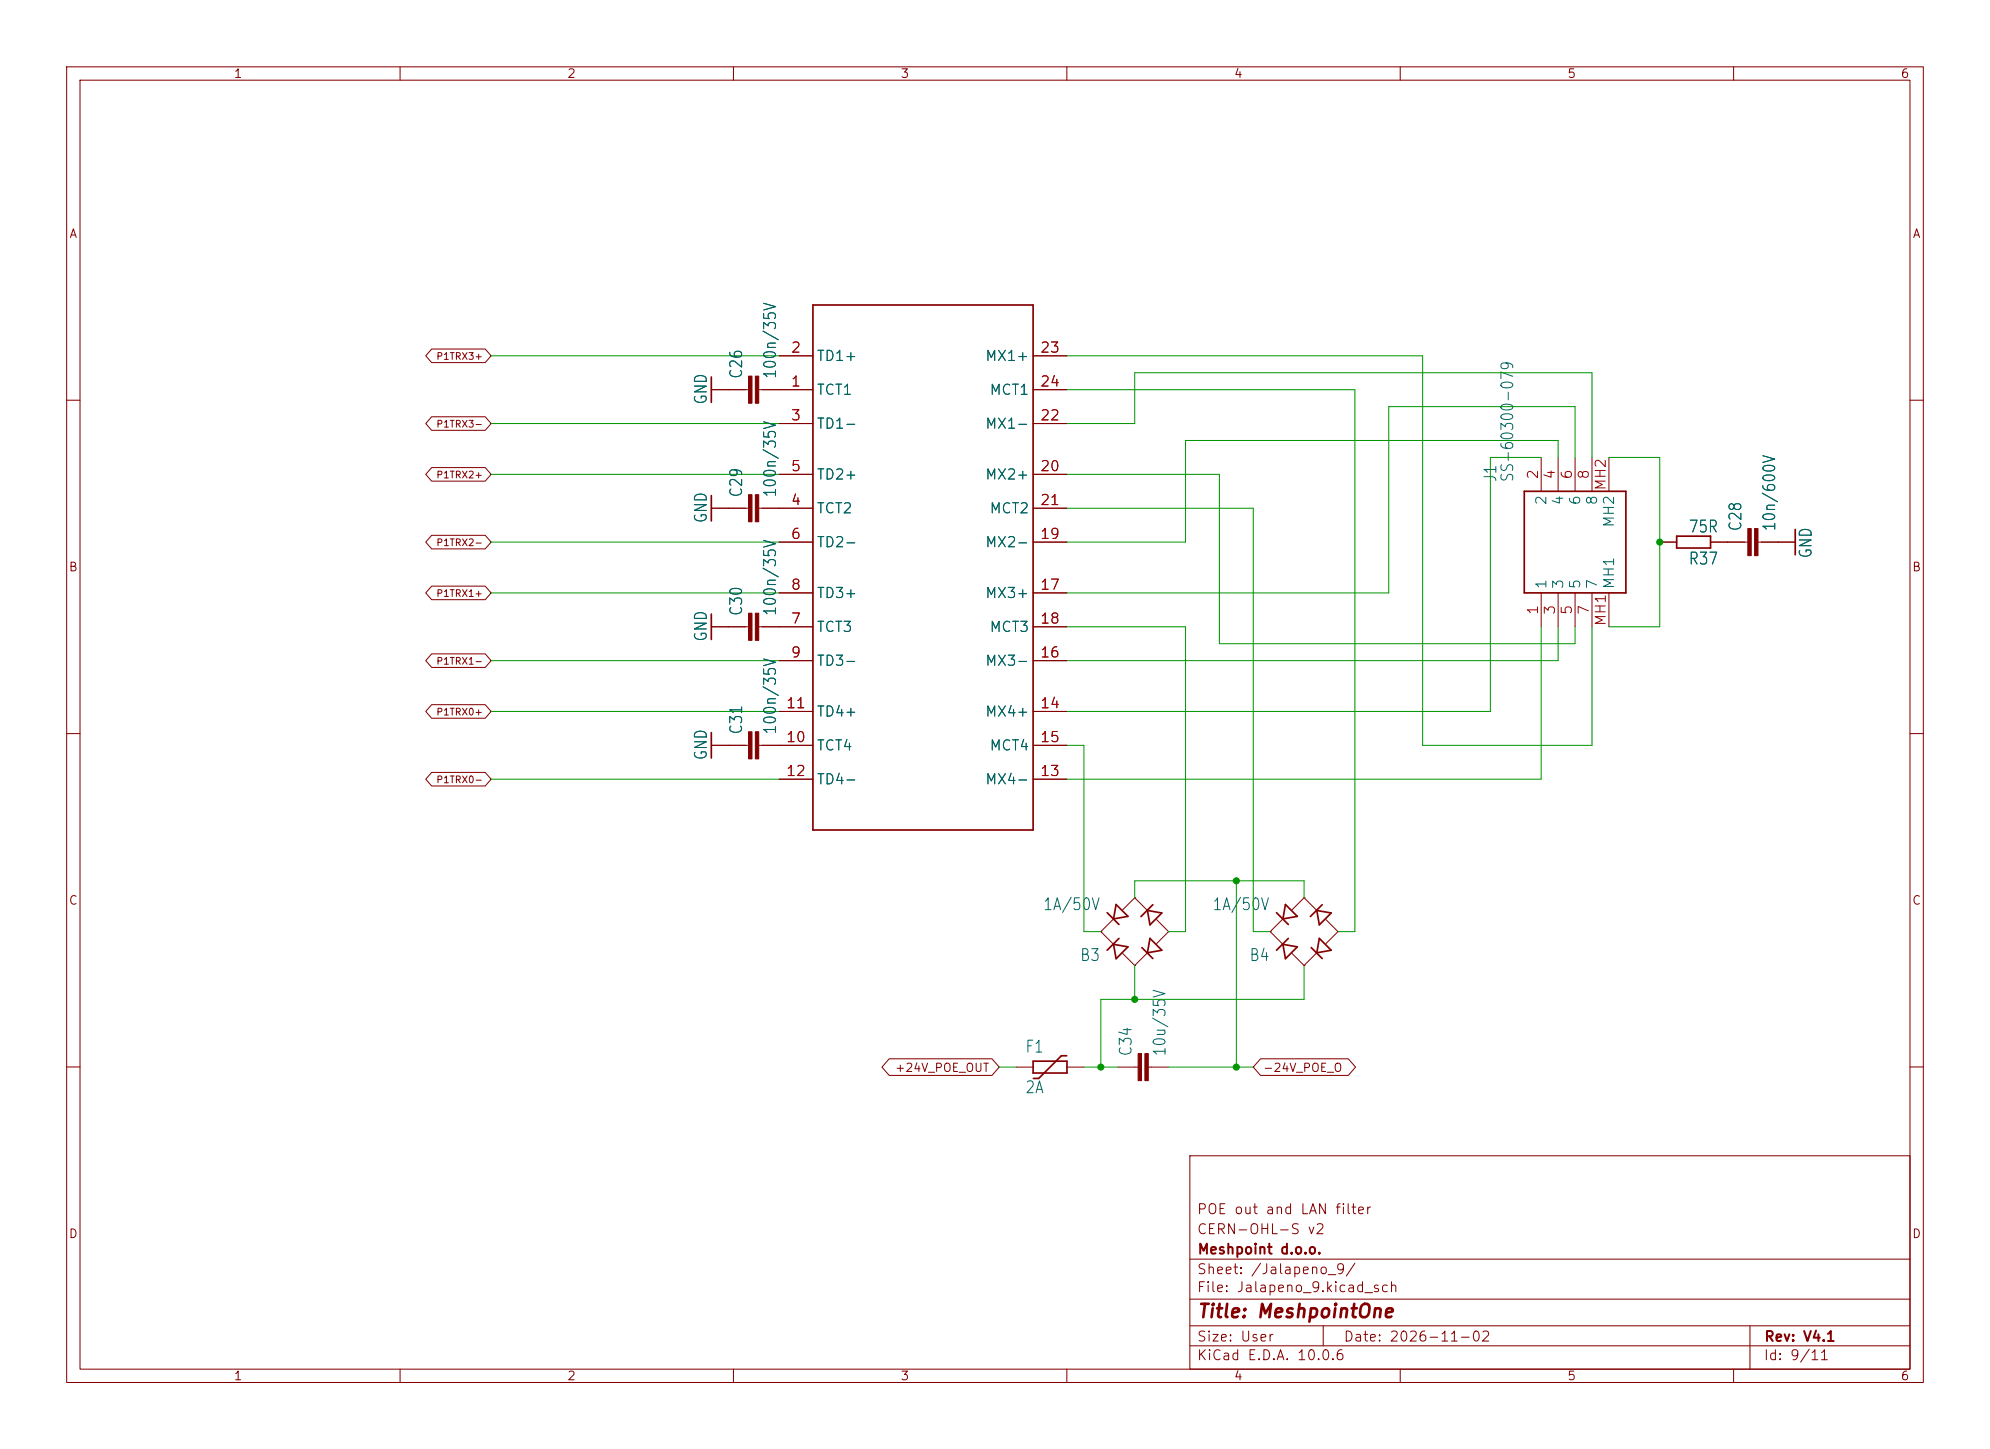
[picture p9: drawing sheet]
<svg xmlns="http://www.w3.org/2000/svg" width="298mm" height="217mm" viewBox="0 0 298 217" stroke-linecap="round" stroke-linejoin="round" font-family="sans-serif">
<g fill="none" stroke="#840000" stroke-width=".15">
<path d="M10 10h278.4v197.3h-278.4zM12 12h274.5v193.3h-274.5zM60 10v2M110 10v2M160 10v2M210 10v2M260 10v2M64.7 52.3h8.1l.9 1.1-.9 1h-8.1l-.9-1zM106.7 58.4h5.6M113.8 58.4h8.1M116.8 53.4h5.1M154.9 58.4h5.1"/>
<path d="M154.9 53.4h5.1M10 60h2M64.7 70.1h8.1l.9 1-.9 1.1h-8.1l-.9-1.1zM64.7 62.5h8.1l.9 1-.9 1h-8.1l-.9-1zM106.7 76.2h5.6M113.8 76.2h8.1M116.8 63.5h5.1M116.8 71.1h5.1M154.9 76.2h5.1M154.9 63.5h5.1M154.9 71.1h5.1M231.1 68.6v5.1"/>
<path d="M233.7 68.6v5.1M236.2 68.6v5.1M238.8 68.6v5.1M241.3 68.6v5.1M286.5 60h1.9M64.7 98.1h8.1l.9 1-.9 1h-8.1l-.9-1zM64.7 80.3h8.1l.9 1-.9 1h-8.1l-.9-1zM64.7 87.9h8.1l.9 1-.9 1h-8.1l-.9-1zM106.7 94h5.6M113.8 94h8.1M116.8 81.3h5.1M116.8 88.9h5.1"/>
<path d="M116.8 99.1h5.1M154.9 94h5.1M154.9 81.3h5.1M154.9 88.9h5.1M154.9 99.1h5.1M231.1 88.9v5.1M233.7 88.9v5.1M236.2 88.9v5.1M238.8 88.9v5.1M241.3 88.9v5.1M248.9 81.3h2.6M256.5 81.3h5.6"/>
<path d="M263.7 81.3h5.5M10 110h2M64.7 115.8h8.1l.9 1.1-.9 1h-8.1l-.9-1zM64.7 105.7h8.1l.9 1-.9 1h-8.1l-.9-1zM106.7 111.8h5.6M113.8 111.8h8.1M116.8 106.7h5.1M116.8 116.9h5.1M154.9 111.8h5.1M154.9 106.7h5.1M154.9 116.9h5.1M286.5 110h1.9"/>
<path d="M165.1 139.7h.1M165.1 139.7l1.9 1.9M167 137.8l-1.9 1.9M170.2 134.6h.1M170.2 134.6l1.9 2M170.2 134.6l-1.8 1.8M173.5 137.9l1.8 1.8M175.3 139.7h.1M175.3 139.7l-1.8 1.8M190.5 139.7h.1M190.5 139.7l1.9 1.9M192.4 137.8l-1.9 1.9"/>
<path d="M195.6 134.6h.1M195.6 134.6l1.9 2M195.6 134.6l-1.8 1.8M198.9 137.9l1.8 1.8M200.7 139.7h.1M200.7 139.7l-1.8 1.8M133.4 158.8h15.4l1.1 1.2-1.1 1.3h-15.4l-1.1-1.3zM168.4 143l1.8 1.8M170.2 144.8h.1M172.1 142.9l-1.9 1.9M189 158.8h13.2l1.1 1.2-1.1 1.3h-13.2l-1-1.3zM193.8 143l1.8 1.8"/>
<path d="M195.6 144.8h.1M197.5 142.9l-1.9 1.9M10 160h2M152.4 160h2.5M160 160h2.6M167.6 160h3.1M172.2 160h3.1M178.4 173.3h108.1v32h-108.1zM286.5 160h1.9M178.4 198.8h108.1M178.4 194.8h108.1M178.4 188.8h108.1"/>
<path d="M198.4 198.8v3M262.5 198.8v6.5M60 205.3v2M110 205.3v2M160 205.3v2M178.4 201.8h108.1M210 205.3v2M260 205.3v2"/>
</g>
<g fill="#840000" stroke="#840000" stroke-width=".15">
<path d="M170.7 158h.5v4.1h-.5z"/>
<path d="M171.7 158h.5v4.1h-.5z"/>
<path d="M112.3 92h.5v4h-.5z"/>
<path d="M113.3 92h.5v4h-.5z"/>
<path d="M112.3 74.2h.5v4.1h-.5z"/>
<path d="M113.3 74.2h.5v4.1h-.5z"/>
<path d="M112.3 56.4h.5v4.1h-.5z"/>
<path d="M113.3 56.4h.5v4.1h-.5z"/>
<path d="M112.3 109.8h.5v4h-.5z"/>
<path d="M113.3 109.8h.5v4h-.5z"/>
<path d="M262.1 79.3h.5v4h-.5z"/>
<path d="M263.1 79.3h.6v4h-.6z"/>
</g>
<g fill="none" stroke="#840000" stroke-width=".25">
<path d="M106.7 56.5v3.9M121.9 45.7h33v78.8h-33zM106.7 74.3v3.8M228.6 73.7h15.2v15.2h-15.2zM269.2 79.4v3.8M106.7 92.1v3.8M251.5 80.4h5v1.8h-5zM106.7 109.9v3.8M166 136.9l1.8 1.8M167.4 135.7l1.8 1.7-2.2 .4zM172.1 136.6l2.1 .3-1.7 1.8zM172.9 135.7l-1.8 1.8"/>
<path d="M191.4 136.9l1.8 1.8M192.8 135.7l1.8 1.7-2.2 .4zM197.5 136.6l2.1 .3-1.7 1.8zM198.3 135.7l-1.8 1.8M154.9 159.2h5.1v1.7h-5.1zM160 158.3h-.8l-3.4 3.4h-.8M167 141.6l2.2 .4-1.8 1.8zM167.8 140.7l-1.8 1.8M171.2 142.1l1.7 1.7M172.5 140.7l1.7 1.8-2.1 .4zM192.4 141.6l2.2 .4-1.8 1.8zM193.2 140.7l-1.8 1.8"/>
<path d="M196.6 142.1l1.7 1.7M197.9 140.7l1.7 1.8-2.1 .4z"/>
</g>
<g fill="none" stroke="#009600" stroke-width=".15">
<path d="M73.7 53.4h43.1M160 53.4h53.4v58.4h25.4v-17.8M160 58.4h43.2v81.3h-2.5M73.7 63.5h43.1M73.7 71.1h43.1M160 63.5h10.2v-7.6h68.6v12.7M160 76.2h28v63.5h2.5M160 71.1h22.9v25.4h53.3v-2.5M231.1 68.6h-7.6v38.1h-63.5M233.7 68.6v-2.5h-55.9v15.2h-17.8M236.2 68.6v-7.6h-27.9v27.9h-48.3M241.3 68.6h7.6v25.4h-7.6"/>
<path d="M73.7 81.3h43.1M73.7 99.1h43.1M73.7 88.9h43.1M160 94h17.8v45.7h-2.5M231.1 94v22.9h-71.1M233.7 94v5.1h-73.7M73.7 116.9h43.1M73.7 106.7h43.1M160 111.8h2.6v27.9h2.5M170.2 134.6v-2.5h25.4v2.5M185.4 132.1v27.9M170.2 144.8v5.1"/>
<path d="M195.6 144.8v5.1h-30.5v10.1M149.9 160h2.5M162.6 160h5M175.3 160h12.7"/>
</g>
<g fill="#009600" stroke="#009600" stroke-width=".15">
<circle cx="248.9" cy="81.3" r=".46"/>
<circle cx="165.1" cy="160" r=".46"/>
<circle cx="185.4" cy="132.1" r=".46"/>
<circle cx="170.2" cy="149.9" r=".46"/>
<circle cx="185.4" cy="160" r=".46"/>
</g>
<text font-size="2" fill="#840000" x="179.4" y="198.2">Title: MeshpointOne</text>
<g font-size="1.8" fill="#006464">
<text x="111.8" y="56.9" transform="rotate(-90 111.8 56.9)">C26</text>
<text x="116.8" y="56.9" transform="rotate(-90 116.8 56.9)">100n/35V</text>
<text x="106.5" y="60.8" transform="rotate(-90 106.5 60.8)">GND</text>
<text x="111.8" y="74.7" transform="rotate(-90 111.8 74.7)">C29</text>
<text x="116.8" y="74.7" transform="rotate(-90 116.8 74.7)">100n/35V</text>
<text x="224.9" y="72.4" transform="rotate(-90 224.9 72.4)">J1</text>
<text x="227.4" y="72.4" transform="rotate(-90 227.4 72.4)">SS-60300-079</text>
<text x="106.5" y="78.6" transform="rotate(-90 106.5 78.6)">GND</text>
<text x="253.1" y="80.3">75R</text>
<text x="261.6" y="79.8" transform="rotate(-90 261.6 79.8)">C28</text>
<text x="266.7" y="79.8" transform="rotate(-90 266.7 79.8)">10n/600V</text>
<text x="272.2" y="83.9" transform="rotate(-90 272.2 83.9)">GND</text>
<text x="253.1" y="85.1">R37</text>
<text x="111.8" y="92.5" transform="rotate(-90 111.8 92.5)">C30</text>
<text x="116.8" y="92.5" transform="rotate(-90 116.8 92.5)">100n/35V</text>
<text x="106.5" y="96.4" transform="rotate(-90 106.5 96.4)">GND</text>
<text x="111.8" y="110.3" transform="rotate(-90 111.8 110.3)">C31</text>
<text x="116.8" y="110.3" transform="rotate(-90 116.8 110.3)">100n/35V</text>
<text x="106.5" y="114.1" transform="rotate(-90 106.5 114.1)">GND</text>
<text x="156.3" y="137">1A/50V</text>
<text x="181.7" y="137">1A/50V</text>
<text x="161.9" y="144.6">B3</text>
<text x="187.3" y="144.6">B4</text>
<text x="153.7" y="158.3">F1</text>
<text x="170.2" y="158.5" transform="rotate(-90 170.2 158.5)">C34</text>
<text x="175.3" y="158.5" transform="rotate(-90 175.3 158.5)">10u/35V</text>
<text x="153.7" y="164.4">2A</text>
</g>
<g font-size="1.5" fill="#a90000">
<text x="118.5" y="53.3">2</text>
<text x="155.9" y="53.3">23</text>
<text x="118.5" y="58.4">1</text>
<text x="155.9" y="58.4">24</text>
<text x="118.5" y="63.4">3</text>
<text x="155.9" y="63.4">22</text>
<text x="118.5" y="71.1">5</text>
<text x="155.9" y="71.1">20</text>
<text x="118.5" y="76.1">4</text>
<text x="155.9" y="76.1">21</text>
<text x="231.1" y="72" transform="rotate(-90 231.1 72)">2</text>
<text x="233.6" y="72" transform="rotate(-90 233.6 72)">4</text>
<text x="236.1" y="72" transform="rotate(-90 236.1 72)">6</text>
<text x="238.7" y="72" transform="rotate(-90 238.7 72)">8</text>
<text x="241.2" y="73.7" transform="rotate(-90 241.2 73.7)">MH2</text>
<text x="118.5" y="81.2">6</text>
<text x="155.9" y="81.2">19</text>
<text x="118.5" y="88.8">8</text>
<text x="155.9" y="88.8">17</text>
<text x="118.5" y="93.9">7</text>
<text x="155.9" y="93.9">18</text>
<text x="231.1" y="92.3" transform="rotate(-90 231.1 92.3)">1</text>
<text x="233.6" y="92.3" transform="rotate(-90 233.6 92.3)">3</text>
<text x="236.1" y="92.3" transform="rotate(-90 236.1 92.3)">5</text>
<text x="238.7" y="92.3" transform="rotate(-90 238.7 92.3)">7</text>
<text x="241.2" y="94" transform="rotate(-90 241.2 94)">MH1</text>
<text x="118.5" y="99">9</text>
<text x="155.9" y="99">16</text>
<text x="117.8" y="106.6">11</text>
<text x="155.9" y="106.6">14</text>
<text x="117.8" y="111.7">10</text>
<text x="155.9" y="111.7">15</text>
<text x="117.8" y="116.8">12</text>
<text x="155.9" y="116.8">13</text>
</g>
<g font-size="1.5" fill="#006464">
<text x="122.4" y="59.6">TCT1</text>
<text x="122.4" y="54.5">TD1+</text>
<text x="147.6" y="54.5">MX1+</text>
<text x="148.3" y="59.6">MCT1</text>
<text x="122.4" y="64.7">TD1-</text>
<text x="147.6" y="64.7">MX1-</text>
<text x="122.4" y="77.4">TCT2</text>
<text x="122.4" y="72.3">TD2+</text>
<text x="147.6" y="72.3">MX2+</text>
<text x="148.3" y="77.4">MCT2</text>
<text x="232.3" y="75.9" transform="rotate(-90 232.3 75.9)">2</text>
<text x="234.8" y="75.9" transform="rotate(-90 234.8 75.9)">4</text>
<text x="237.4" y="75.9" transform="rotate(-90 237.4 75.9)">6</text>
<text x="239.9" y="75.9" transform="rotate(-90 239.9 75.9)">8</text>
<text x="122.4" y="82.5">TD2-</text>
<text x="147.6" y="82.5">MX2-</text>
<text x="242.5" y="79.2" transform="rotate(-90 242.5 79.2)">MH2</text>
<text x="232.3" y="88.5" transform="rotate(-90 232.3 88.5)">1</text>
<text x="234.8" y="88.5" transform="rotate(-90 234.8 88.5)">3</text>
<text x="237.4" y="88.5" transform="rotate(-90 237.4 88.5)">5</text>
<text x="239.9" y="88.5" transform="rotate(-90 239.9 88.5)">7</text>
<text x="242.5" y="88.5" transform="rotate(-90 242.5 88.5)">MH1</text>
<text x="122.4" y="95.2">TCT3</text>
<text x="122.4" y="90.1">TD3+</text>
<text x="147.6" y="90.1">MX3+</text>
<text x="148.3" y="95.2">MCT3</text>
<text x="122.4" y="100.2">TD3-</text>
<text x="147.6" y="100.2">MX3-</text>
<text x="122.4" y="107.9">TD4+</text>
<text x="147.6" y="107.9">MX4+</text>
<text x="122.4" y="112.9">TCT4</text>
<text x="148.3" y="112.9">MCT4</text>
<text x="122.4" y="118">TD4-</text>
<text x="147.6" y="118">MX4-</text>
</g>
<g font-size="1.5" fill="#840000">
<text x="179.4" y="185.5">CERN-OHL-S v2</text>
<text x="179.4" y="182.5">POE out and LAN filter</text>
<text x="179.4" y="191.5">Sheet: /Jalapeno_9/</text>
<text x="179.5" y="188.5">Meshpoint d.o.o.</text>
<text x="179.4" y="194.2">File: Jalapeno_9.kicad_sch</text>
<text x="179.4" y="201.6">Size: User</text>
<text x="201.4" y="201.6">Date: 2026-11-02</text>
<text x="264.5" y="201.6">Rev: V4.1</text>
<text x="179.4" y="204.4">KiCad E.D.A. 10.0.6</text>
<text x="264.4" y="204.4">Id: 9/11</text>
</g>
<g font-size="1.3" fill="#840000">
<text x="35" y="12">1</text>
<text x="85" y="12">2</text>
<text x="135" y="12">3</text>
<text x="185" y="12">4</text>
<text x="235" y="12">5</text>
<text x="285" y="12">6</text>
<text x="10.3" y="36">A</text>
<text x="286.8" y="36">A</text>
<text x="10.2" y="86">B</text>
<text x="286.7" y="86">B</text>
<text x="10.2" y="136">C</text>
<text x="286.7" y="136">C</text>
<text x="10.2" y="186">D</text>
<text x="286.7" y="186">D</text>
<text x="35" y="207.3">1</text>
<text x="85" y="207.3">2</text>
<text x="135" y="207.3">3</text>
<text x="185" y="207.3">4</text>
<text x="235" y="207.3">5</text>
<text x="285" y="207.3">6</text>
</g>
<g font-size="1.2" fill="#840000">
<text x="134.1" y="161.1">+24V_POE_OUT</text>
<text x="189.3" y="161.1">-24V_POE_O</text>
</g>
<g font-size="1" fill="#840000">
<text x="65.3" y="54.2">P1TRX3+</text>
<text x="65.3" y="64.4">P1TRX3-</text>
<text x="65.3" y="72">P1TRX2+</text>
<text x="65.3" y="82.1">P1TRX2-</text>
<text x="65.3" y="89.8">P1TRX1+</text>
<text x="65.3" y="99.9">P1TRX1-</text>
<text x="65.3" y="107.5">P1TRX0+</text>
<text x="65.3" y="117.7">P1TRX0-</text>
</g>
</svg>
